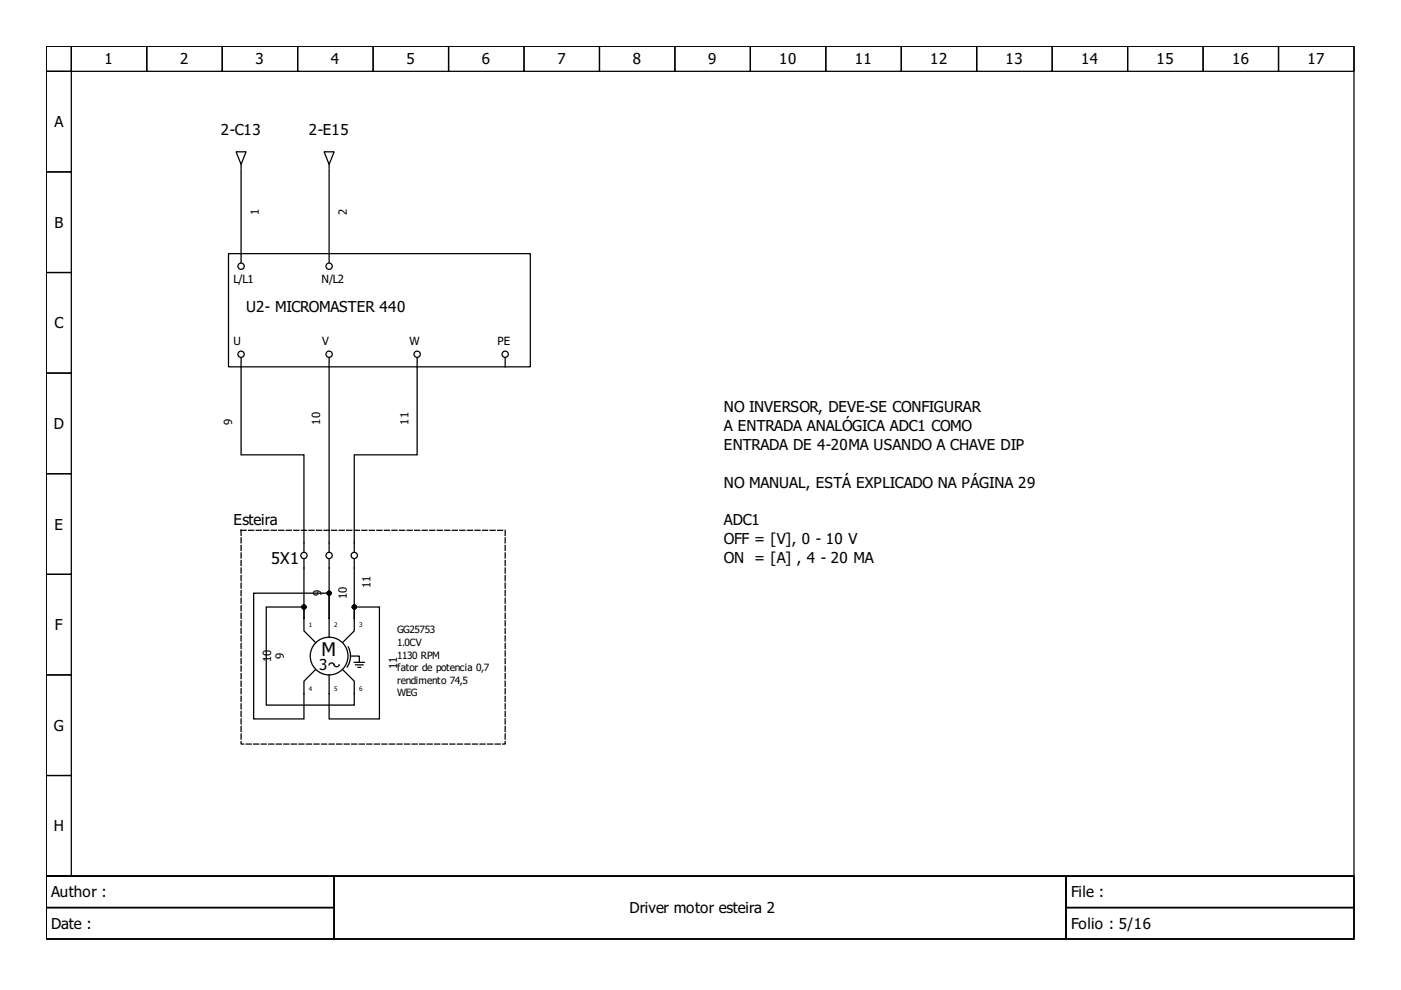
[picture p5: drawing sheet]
<svg xmlns="http://www.w3.org/2000/svg" width="297mm" height="210mm" viewBox="0 0 297 210" stroke-linecap="round" stroke-linejoin="round" font-family="sans-serif">
<g fill="none" stroke="#000" stroke-width=".27">
<path d="M9.8 9.8h277.3v176h-277.3zM9.8 9.8h5.3v5.3h-5.3zM9.8 15.1h5.3v21.4h-5.3zM15.1 9.8h16v5.3h-16zM31.1 9.8h16v5.3h-16zM47.1 9.8h16v5.3h-16zM63.1 9.8h16v5.3h-16zM79.1 9.8h16v5.3h-16zM95.1 9.8h16v5.3h-16zM111.1 9.8h16v5.3h-16zM127.1 9.8h16v5.3h-16zM143.1 9.8h16v5.3h-16z"/>
<path d="M159.1 9.8h16v5.3h-16zM175.1 9.8h16v5.3h-16zM191.1 9.8h16v5.3h-16zM207.1 9.8h16v5.3h-16zM223.1 9.8h16v5.3h-16zM239.1 9.8h16v5.3h-16zM255.1 9.8h16v5.3h-16zM271.1 9.8h16v5.3h-16zM9.8 36.5h5.3v21.3h-5.3zM50 32.2h2.2l-1.1 2.7zM51.1 34.9v.8M51.1 35.9v19.7"/>
<path d="M68.7 32.2h2.1l-1 2.7zM69.8 34.9v.8M69.8 35.9v19.7M9.8 57.8h5.3v21.3h-5.3zM48.4 53.8h64v24h-64zM9.8 79.1h5.3v21.3h-5.3zM51.1 75.9v20.5h13.3v20.6M69.8 75.9v41.1M88.4 75.9v20.5h-13.3v20.6M107.1 75.9v1.9M9.8 100.4h5.3v21.4h-5.3zM64.4 118.6v12.5"/>
<path d="M69.8 118.6v12.5M75.1 118.6v12.5M9.8 121.8h5.3v21.3h-5.3zM64.4 131.1v2.7l2.4 2.4M64.4 131.1v-2.4h-8v20.8h18.7v-5.1l-2.4-2.4M69.8 131.1v4M69.8 131.1v-5.3h-16v26.6h10.6v-8l2.4-2.4M73.8 137.2a4.2 4.2 0 0 1-.2 4.2M74.3 139.1h1.9v1.3M75.1 131.1v2.7l-2.4 2.4M75.1 131.1v-2.4h5.3v23.7h-10.6v-9.3M9.8 143.1h5.3v21.3h-5.3z"/>
<path d="M69.8 141a.58 .58 0 0 1 .6-.4 .58 .58 0 0 1 .5 .6 .58 .58 0 0 0 1-.2M75.1 140.4h2.1M75.4 141h1.6M75.9 141.5h.5M9.8 164.4h5.3v21.4h-5.3zM9.8 185.8h277.3v13.3h-277.3zM9.8 185.8h61v6.6h-61zM9.8 192.4h61v6.7h-61zM70.8 185.8h155.2v13.3h-155.2zM226 185.8h61.1v6.6h-61.1zM226 192.4h61.1v6.7h-61.1z"/>
<circle cx="51.1" cy="56.4" r=".67"/>
<circle cx="69.8" cy="56.4" r=".67"/>
<circle cx="51.1" cy="75.1" r=".67"/>
<circle cx="69.8" cy="75.1" r=".67"/>
<circle cx="88.4" cy="75.1" r=".67"/>
<circle cx="107.1" cy="75.1" r=".67"/>
<circle cx="64.4" cy="117.8" r=".67"/>
<circle cx="69.8" cy="117.8" r=".67"/>
<circle cx="75.1" cy="117.8" r=".67"/>
<circle cx="69.8" cy="139.1" r="4"/>
</g>
<path d="M51.1 112.4h56v45.4h-56z" fill="none" stroke="#000" stroke-width=".27" stroke-dasharray="1.1 .5"/>
<g fill="#000" stroke="#000" stroke-width=".27">
<circle cx="64.4" cy="128.7" r=".4"/>
<circle cx="69.8" cy="125.8" r=".4"/>
<circle cx="75.1" cy="128.7" r=".4"/>
</g>
<text font-size="4" x="68.2" y="139.1">M</text>
<text font-size="3.5" x="57.5" y="119.6">5X1</text>
<g font-size="3.2">
<text x="22.2" y="13.7">1</text>
<text x="38.2" y="13.7">2</text>
<text x="54.2" y="13.7">3</text>
<text x="70.2" y="13.7">4</text>
<text x="86.2" y="13.7">5</text>
<text x="102.2" y="13.7">6</text>
<text x="118.2" y="13.7">7</text>
<text x="134.2" y="13.7">8</text>
<text x="150.2" y="13.7">9</text>
<text x="165.2" y="13.7">10</text>
<text x="181.2" y="13.7">11</text>
<text x="197.2" y="13.7">12</text>
<text x="213.2" y="13.7">13</text>
<text x="229.2" y="13.7">14</text>
<text x="245.2" y="13.7">15</text>
<text x="261.2" y="13.7">16</text>
<text x="277.2" y="13.7">17</text>
<text x="11.5" y="27">A</text>
<text x="46.8" y="28.7">2-C13</text>
<text x="65.5" y="28.7">2-E15</text>
<text x="11.5" y="48.3">B</text>
<text x="11.5" y="69.6">C</text>
<text x="52.2" y="66">U2- MICROMASTER 440</text>
<text x="153.5" y="87.4">NO INVERSOR, DEVE-SE CONFIGURAR</text>
<text x="11.4" y="91">D</text>
<text x="153.5" y="91.4">A ENTRADA ANALÓGICA ADC1 COMO</text>
<text x="153.5" y="95.4">ENTRADA DE 4-20MA USANDO A CHAVE DIP</text>
<text x="153.5" y="103.4">NO MANUAL, ESTÁ EXPLICADO NA PÁGINA 29</text>
<text x="11.5" y="112.3">E</text>
<text x="49.5" y="111.4">Esteira</text>
<text x="153.5" y="111.4">ADC1</text>
<text x="153.5" y="115.4">OFF = [V], 0 - 10 V</text>
<text x="153.5" y="119.4">ON = [A] , 4 - 20 MA</text>
<text x="11.7" y="133.6">F</text>
<text x="67.6" y="142">3</text>
<text x="11.4" y="155">G</text>
<text x="11.4" y="176.3">H</text>
<text x="10.9" y="190.3">Author :</text>
<text x="227.1" y="190.3">File :</text>
<text x="10.9" y="197">Date :</text>
<text x="133.5" y="193.6">Driver motor esteira 2</text>
<text x="227.1" y="197">Folio : 5/16</text>
</g>
<g font-size="2.4">
<text x="54.8" y="45.5" transform="rotate(-90 54.8 45.5)">1</text>
<text x="73.5" y="45.5" transform="rotate(-90 73.5 45.5)">2</text>
<text x="49.5" y="59.9">L/L1</text>
<text x="68.2" y="59.9">N/L2</text>
<text x="49.5" y="73.2">U</text>
<text x="68.3" y="73.2">V</text>
<text x="86.8" y="73.2">W</text>
<text x="105.5" y="73.2">PE</text>
<text x="49.2" y="90" transform="rotate(-90 49.2 90)">9</text>
<text x="67.9" y="90" transform="rotate(-90 67.9 90)">10</text>
<text x="86.6" y="90" transform="rotate(-90 86.6 90)">11</text>
<text x="78.6" y="124.7" transform="rotate(-90 78.6 124.7)">11</text>
<text x="68.2" y="126.4" transform="rotate(-90 68.2 126.4)">9</text>
<text x="73.5" y="127.1" transform="rotate(-90 73.5 127.1)">10</text>
<text x="57.5" y="140.4" transform="rotate(-90 57.5 140.4)">10</text>
<text x="60.2" y="139.8" transform="rotate(-90 60.2 139.8)">9</text>
<text x="84.2" y="141.9" transform="rotate(-90 84.2 141.9)">11</text>
</g>
<g font-size="2.1">
<text x="84.2" y="134.3">GG25753</text>
<text x="84.2" y="137">1.0CV</text>
<text x="84.2" y="139.6">1130 RPM</text>
<text x="84.2" y="142.3">fator de potencia 0,7</text>
<text x="84.2" y="145">rendimento 74,5</text>
<text x="84.2" y="147.6">WEG</text>
</g>
<g font-size="1.3">
<text x="65.5" y="133">1</text>
<text x="70.8" y="133">2</text>
<text x="76.2" y="133">3</text>
<text x="65.5" y="146.6">4</text>
<text x="70.8" y="146.6">5</text>
<text x="76.2" y="146.6">6</text>
</g>
</svg>
